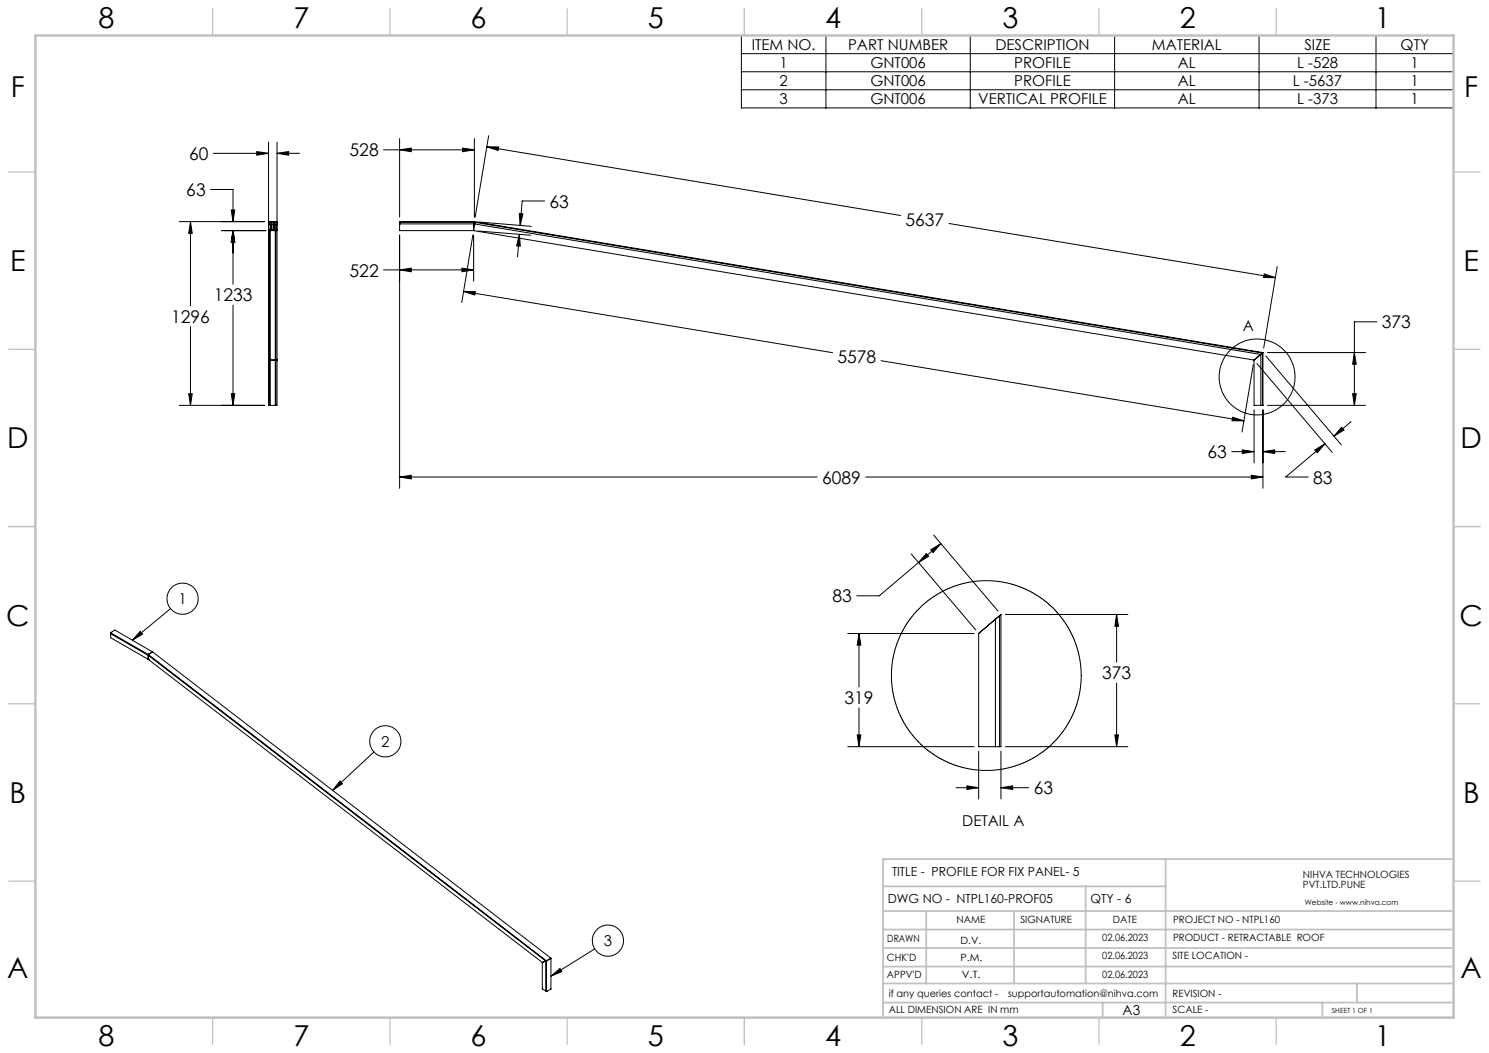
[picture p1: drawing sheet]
<svg xmlns="http://www.w3.org/2000/svg" width="420mm" height="297mm" viewBox="0 0 420 297" stroke-linecap="round" stroke-linejoin="round" font-family="sans-serif">
<g fill="none" stroke="#000" stroke-width=".28">
<path d="M209.1 10h200.9v20.4h-200.9zM209.1 15.1h200.9M233 10v20.4M273.7 10v20.4M314.4 10v20.4M355.1 10v20.4M388.1 10v20.4M112.7 39.1v22.1M133.8 39.1v22.1M137.8 38.3l-3.8 23M209.1 20.2h200.9M209.1 25.3h200.9"/>
<path d="M59.4 53.4h6.3v9.1M60.1 43.2h15.6M65.2 59.2h1l-.5 3.3zM72.4 42.8l3.3 .4-3.3 .6zM75.7 40.1v74.2h.4M78.1 43.2l3.3-.4v1zM78.1 40.1v74.2h-.3M78.1 43.2h6.4M108.2 42.3h25.6M112.7 42.3l3.3-.5v1zM130.5 41.8l3.3 .5-3.3 .5zM137.3 41.4h3.4l-.2 1z"/>
<path d="M137.3 41.4l116.7 19.4M153.6 56.7h-6.3l-.6 6.9M50.6 62.5h23.9M53.7 62.5l.5 3.3h-1zM53.7 62.5v23.8M62.5 65h12.5M65.7 65l.5 3.3h-1zM65.7 65v15.2M75.7 63.1h.1M75.7 62.6l2.4-.1-.1 .1M75.8 63.1h.1M75.8 63.3h.5v1.4"/>
<path d="M75.8 63.3h.1M75.8 64.9h.1M75.8 63.2h.1M75.8 62.6h.1M75.8 62.6l-.1 .1M75.8 62.6h.5M75.8 62.6v.6M75.8 63.3v1.6M75.8 63.2h.8M75.9 64.9h.1M76 64.9h.1M76.1 65v49.3"/>
<path d="M76.2 64.9h1.4M76.2 64.9l-.1-.1-.1 .2h-.3M76.2 65v49.3M76.3 63.5h.1M76.3 62.6h.1M76.3 62.6l.3 .1M76.3 64.7l-.3 .2M76.3 64.7h.1M76.3 64.9h.1M76.4 64.9h.2M76.6 64.9h.1M76.6 63.3h.1"/>
<path d="M76.6 63.2h.1M76.6 62.7h.1M76.6 63.3h-.3v1.6M76.6 62.7v.5M76.6 63.3v1.6M76.7 64.9h.1M76.7 62.6h.1M76.7 62.6v2.3M76.7 64.9h.5M76.7 62.6h.5M77.2 64.9h.1M77.2 62.6h.1"/>
<path d="M77.2 62.6v2.3M77.3 63.3h.1M77.3 64.9h.1M77.3 62.7h.1M77.3 63.2h.1M77.3 64.9h.2M77.3 63.3h.2M77.3 62.7v.5M77.3 63.3v1.6M77.3 63.2h.7M77.5 64.9h.1M77.5 63.5h.1"/>
<path d="M77.5 63.3h.1M77.5 64.7h.1M77.5 64.7l.4 .2M77.5 63.3v1.6M77.6 63.5h.1M77.6 62.6h.1M77.6 62.6h.4M77.6 62.6l-.3 .1M77.6 64.9l.2-.1v.2h.3M77.6 65v49.3M77.8 65v49.3M77.9 64.9h.1"/>
<path d="M78 64.9h.1M78 63.3h.1M78 63.3h-.4v1.4M78 62.6h.1M78 63.2h.1M78 63.1h.1M78 62.6v.6M78 63.3v1.6M78.1 63.1h.1M108.2 76.1h25.4M112.7 76.1l3.3-.5v1.1zM112.7 62.6v2.4h20.9"/>
<path d="M112.7 63.1h.1M112.7 62.6v.1M112.7 62.7h.1M112.7 66.3v71.4M112.7 63.1h21M112.7 62.7h21.1M130.3 75.6l3.3 .5-3.3 .6zM133.4 66.3l-3.2 19M133.6 66.3v13M133.6 65l220.1 36.6M133.7 63.1h.1M133.7 63.1l221.9 36.9"/>
<path d="M133.8 62.7l-.2 2.3M133.8 62.5l-21.1 .1M133.8 62.5v.1M133.8 62.6v.1M133.8 62.7l222.3 36.9M133.8 62.5l222.4 36.9M134.9 65.2l14.8 1.2M135.1 62.6l14.8 1.2M146.5 60.3h1l-.8 3.3zM146.5 66.1l.3 3.3h-1.1zM146.5 66.1l-.5 6.3M267.7 63l92.1 15.3"/>
<path d="M356.6 77.3l3.2 1h-3.4zM360.3 75.2l-3.9 23M53.7 92.1v22.2M65.7 86v28.3M130.7 82.2h3.4l-.2 1zM130.7 82.2l104.1 17.3M355.6 100h.1M355.6 100l-1.8 1.5M355.6 100v14.3M356.1 99.6h.1M356.1 99.6l-.5 .4M356.1 99.6v14.7"/>
<path d="M356.2 99.5l-.1 .1M356.2 99.4v.1M356.2 99.4v14.9h-2.5v-12.7M357.5 99.4h27.7M382 99.4l.6 3.3h-1.1zM388.4 90.8h-6.4v23.5M50.6 114.3h23.9M53.2 111.1h1l-.5 3.2zM65.2 111.1h1l-.5 3.2zM75.7 101.5h.4M76.1 114.3h.1M76.2 101.3h.1"/>
<path d="M76.2 101.5l1.4 .1M76.2 114.3h1.4M77.6 101.6h.1M77.6 101.3h.2M77.6 114.3h.2M78.1 101.5h-.3M248.5 101.7l102.4 17M347.7 117.7l3.2 1h-3.4zM353.5 102.8l-3.2 19M353.7 115.6v15M353.8 101.5l-.1 .1M354.5 102.5l21.3 25.1"/>
<path d="M355.6 114.3h.1M356.1 114.3h.1M356.2 115.6v22.1M357 100.4l21.3 25M357.5 114.3h27.7M381.1 118.9l-4.9 4.1M381.5 111.1h1.1l-.6 3.2zM112.7 134.5l3.3-.4v1zM112.7 134.5h117.8M244.2 134.5h112M347.5 127.4h6.2M350.4 126.9l3.3 .5-3.3 .5z"/>
<path d="M353 134.1l3.2 .4-3.2 .6zM356.2 127.4l3.4-.5v1zM356.2 127.4h6.4M370.9 126.9l2.8-1.7-2.2 2.5zM373.7 125.2l-11 9.3h6.3M378.4 120.5l.7 .8-2.9 1.7zM257 156.2l18.2 21.5M259.1 158.7l-11.1 9.4h-6.3M261.3 156.1l.6 .8-2.8 1.8zM262.5 155.1l2.9-1.8-2.2 2.6zM263.3 150.9l18.2 21.5M265.4 153.3l-6.3 5.4"/>
<path d="M31.2 178.5l1.2-.8 10.7 6.2M31.2 178.5h.1M31.2 178.8h.1M31.2 178.8v1.1l10.6 6M31.2 178.5l10.7 6.1M31.3 178.7l10.6 6.2M31.5 178.6l-.2 .2M39.5 178.1l.7 .8-2.9 1.7zM48.1 171.7l-10.8 8.9M239.1 178.7h35.7M242.3 178.7l.5 3.3h-1zM242.3 178.7v15.1"/>
<path d="M276 178.7v31.9h5.9M276.3 178.5l-.3 .2M280.7 174.7l-4.4 3.8M280.8 174.7h-.1M280.8 174.7v35.9M281.9 173.7l-1.1 1M281.9 173.7h.1M281.9 173.7v36.9M282 173.6l-.1 .1M282.2 173.5l-.2 .1M282.3 173.3l-.1 .2M282.3 173.3v37.3h-.4"/>
<path d="M283.6 173.3h34.5M315 173.3l.5 3.3h-1zM315 173.3v13.5M41.8 185.9h.1M41.8 185.9l111.2 85.6M41.8 184.9h.1M41.8 184.9v1M41.9 184.9h.1M41.9 184.6h.1M41.9 184.6l112.2 86.4M41.9 184.9l112.1 86.2M41.9 184.9h-.1"/>
<path d="M42.1 184.8l-.2 .1M43 183.9l-1.1 .7M43 183.9h.1M43.1 183.9l112.3 86.4M242.3 199.6v11M315 192.6v18M105.5 212.1l-11.7 10.8M239.1 210.6h35.7M241.8 207.3h1l-.5 3.3zM276 211.9v13.5M281.9 210.6h.1M282.3 211.9v13.5"/>
<path d="M283.6 210.6h34.5M314.5 207.3h1l-.5 3.3zM95.9 220.3l.7 .7-2.8 1.9zM269.7 222.2h6.3M272.7 221.6l3.3 .6-3.3 .5zM282.3 222.2l3.3-.6v1.1zM282.3 222.2h7.9M153 271.5h.1M153.9 271.1h.1M153.9 271.1l-.9 .4M154 271.1h.1M154 271.1v8.4l-1-.6v-7.4"/>
<path d="M154.1 271l-.1 .1M154.1 271h.1M154.1 279.6h.1M154.1 279.3l-.1 .1M154.2 279.6h.1M154.2 271l-.1 8.6M154.3 270.9l-.1 .1M155.4 275.3l2.5-2.1 .6 .8zM155.4 270.3h.1M155.4 279l-1.2 .6M155.4 278.9v.1M155.4 270.3v8.6"/>
<path d="M155.4 270.3l-1.1 .6M167.7 267.6l-12.3 7.7"/>
<circle cx="354.6" cy="106.3" r="10.7"/>
<circle cx="51.5" cy="168.9" r="4.4"/>
<circle cx="278.2" cy="190.5" r="26.8"/>
<circle cx="108.7" cy="209.1" r="4.4"/>
<circle cx="171.5" cy="265.3" r="4.4"/>
</g>
<g fill="none" stroke="#c0c0c0" stroke-width=".35">
<path d="M60 2.5v7.5M110 2.5v7.5M160 2.5v7.5M210 2.5v7.5M260 2.5v7.5M310 2.5v7.5M360 2.5v7.5M2.5 48.5h7.5M410 48.5h7.5M2.5 98.5h7.5M410 98.5h7.5M2.5 148.5h7.5"/>
<path d="M410 148.5h7.5M2.5 198.5h7.5M410 198.5h7.5M2.5 248.5h7.5M410 248.5h7.5M60 287v7.5M110 287v7.5M160 287v7.5M210 287v7.5M260 287v7.5M310 287v7.5M360 287v7.5"/>
</g>
<g fill="none" stroke="#c0c0c0" stroke-width=".5">
<path d="M249.1 257h160.9M249.1 250h79.7M261.3 257v20.4M286 257v20.4M306.2 250v27.4M328.8 242.3v44.7M410 242.3h-160.9v44.7M249.1 272.6h160.9M249.1 267.4h160.9M249.1 262.2h160.9M249.1 277.4h160.9M382.7 277.4v5.4"/>
<path d="M249.1 282.8h160.9M311 282.8v4.2M373 282.8v4.2"/>
</g>
<path d="M10 10h400v277h-400z" fill="none" stroke="#c0c0c0" stroke-width=".7"/>
<g fill="#000">
<path d="M112.7 134.5l3.3-.4v1zM353 134.1l3.2 .4-3.2 .6zM112.7 42.3l3.3-.5v1zM130.5 41.8l3.3 .5-3.3 .5zM112.7 76.1l3.3-.5v1.1zM130.3 75.6l3.3 .5-3.3 .6zM146.5 60.3h1l-.8 3.3zM146.5 66.1l.3 3.3h-1.1zM137.3 41.4h3.4l-.2 1zM356.6 77.3l3.2 1h-3.4zM130.7 82.2h3.4l-.2 1zM347.7 117.7l3.2 1h-3.4zM370.9 126.9l2.8-1.7-2.2 2.5zM378.4 120.5l.7 .8-2.9 1.7zM382 99.4l.6 3.3h-1.1zM381.5 111.1h1.1l-.6 3.2zM350.4 126.9l3.3 .5-3.3 .5zM356.2 127.4l3.4-.5v1zM53.7 62.5l.5 3.3h-1zM53.2 111.1h1l-.5 3.2zM65.7 65l.5 3.3h-1zM65.2 111.1h1l-.5 3.2zM65.2 59.2h1l-.5 3.3zM65.7 65l.5 3.3h-1zM72.4 42.8l3.3 .4-3.3 .6zM78.1 43.2l3.3-.4v1zM261.3 156.1l.6 .8-2.8 1.8zM262.5 155.1l2.9-1.8-2.2 2.6zM242.3 178.7l.5 3.3h-1zM241.8 207.3h1l-.5 3.3zM315 173.3l.5 3.3h-1zM314.5 207.3h1l-.5 3.3zM272.7 221.6l3.3 .6-3.3 .5zM282.3 222.2l3.3-.6v1.1z"/>
<path d="M39.5 178.1l.7 .8-2.9 1.7zM95.9 220.3l.7 .7-2.8 1.9zM155.4 275.3l2.5-2.1 .6 .8z"/>
</g>
<g font-size="8.1">
<text x="27.8" y="8">8</text>
<text x="82.8" y="8">7</text>
<text x="132.8" y="8">6</text>
<text x="182.8" y="8">5</text>
<text x="232.8" y="8">4</text>
<text x="282.8" y="8">3</text>
<text x="332.8" y="8">2</text>
<text x="387.8" y="8">1</text>
<text x="3" y="27.2">F</text>
<text x="413" y="27.2">F</text>
<text x="2.8" y="76.5">E</text>
<text x="412.8" y="76.5">E</text>
<text x="2" y="126.5">D</text>
<text x="412" y="126.5">D</text>
<text x="1.7" y="176.5">C</text>
<text x="411.7" y="176.5">C</text>
<text x="2.7" y="226.5">B</text>
<text x="412.7" y="226.5">B</text>
<text x="2" y="275.7">A</text>
<text x="412" y="275.7">A</text>
<text x="27.8" y="295">8</text>
<text x="82.8" y="295">7</text>
<text x="132.8" y="295">6</text>
<text x="182.8" y="295">5</text>
<text x="232.8" y="295">4</text>
<text x="282.8" y="295">3</text>
<text x="332.8" y="295">2</text>
<text x="387.8" y="295">1</text>
</g>
<g font-size="4.9">
<text x="53.3" y="45.1">60</text>
<text x="98.6" y="44.1">528</text>
<text x="52.6" y="55.3">63</text>
<text x="155" y="58.5">63</text>
<text x="255.4" y="63.8">5637</text>
<text x="98.6" y="78">522</text>
<text x="60.3" y="85">1233</text>
<text x="48.3" y="91.1">1296</text>
<text x="389.8" y="92.6">373</text>
<text x="236.2" y="102.5">5578</text>
<text x="340.6" y="129.2">63</text>
<text x="231.9" y="136.4">6089</text>
<text x="370.4" y="136.4">83</text>
<text x="234.8" y="169.9">83</text>
<text x="310.9" y="191.6">373</text>
<text x="238.2" y="198.6">319</text>
<text x="291.6" y="224">63</text>
</g>
<g font-size="4.2">
<text x="212" y="14.1">ITEM NO.</text>
<text x="239.2" y="14.1">PART NUMBER</text>
<text x="280.8" y="14.1">DESCRIPTION</text>
<text x="324.9" y="14.1">MATERIAL</text>
<text x="368" y="14.1">SIZE</text>
<text x="395.1" y="14.1">QTY</text>
<text x="219.9" y="19.2">1</text>
<text x="245.5" y="19.2">GNT006</text>
<text x="286.1" y="19.2">PROFILE</text>
<text x="332.2" y="19.2">AL</text>
<text x="365.9" y="19.2">L -528</text>
<text x="397.9" y="19.2">1</text>
<text x="219.9" y="29.4">3</text>
<text x="219.9" y="24.3">2</text>
<text x="245.5" y="29.4">GNT006</text>
<text x="245.5" y="24.3">GNT006</text>
<text x="275.9" y="29.4">VERTICAL PROFILE</text>
<text x="286.1" y="24.3">PROFILE</text>
<text x="332.2" y="29.4">AL</text>
<text x="332.2" y="24.3">AL</text>
<text x="364.7" y="24.3">L -5637</text>
<text x="365.8" y="29.4">L -373</text>
<text x="397.9" y="29.4">1</text>
<text x="397.9" y="24.3">1</text>
<text x="350.5" y="93.5">A</text>
<text x="50.3" y="170.4">1</text>
<text x="107.5" y="210.6">2</text>
<text x="271.4" y="233">DETAIL A</text>
<text x="170.3" y="266.8">3</text>
</g>
<text font-size="3.9" x="316.7" y="286.4">A3</text>
<g font-size="3.5">
<text x="251.6" y="247.2">TITLE - PROFILE FOR FIX PANEL- 5</text>
<text x="250.4" y="254.8">DWG NO - NTPL160-PROF05</text>
<text x="307.6" y="254.8">QTY - 6</text>
</g>
<g font-size="2.8">
<text x="367.5" y="247.7">NIHVA TECHNOLOGIES</text>
<text x="367.5" y="250.5">PVT.LTD.PUNE</text>
<text x="269.8" y="260.4">NAME</text>
<text x="287.8" y="260.4">SIGNATURE</text>
<text x="313.9" y="260.5">DATE</text>
<text x="330.9" y="260.5">PROJECT NO - NTPL160</text>
<text x="250.3" y="265.7">DRAWN</text>
<text x="270.9" y="266.1">D.V.</text>
<text x="310.9" y="265.5">02.06.2023</text>
<text x="330.9" y="265.5">PRODUCT - RETRACTABLE ROOF</text>
<text x="250.2" y="271.1">CHK'D</text>
<text x="250.2" y="275.8">APPV'D</text>
<text x="270.9" y="271.1">P.M.</text>
<text x="271.3" y="275.8">V.T.</text>
<text x="310.9" y="270.6">02.06.2023</text>
<text x="310.9" y="275.7">02.06.2023</text>
<text x="330.7" y="270.6">SITE LOCATION -</text>
<text x="250.7" y="281.1">if any queries contact -</text>
<text x="284.3" y="281.1">supportautomation@nihva.com</text>
<text x="330.7" y="281.1">REVISION -</text>
<text x="250.7" y="285.6">ALL DIMENSION ARE IN mm</text>
<text x="330.7" y="285.6">SCALE -</text>
</g>
<text font-size="2.1" x="368.1" y="255.1">Website - www.nihva.com</text>
<text font-size="2" x="375.7" y="285.6">SHEET 1 OF 1</text>
</svg>
